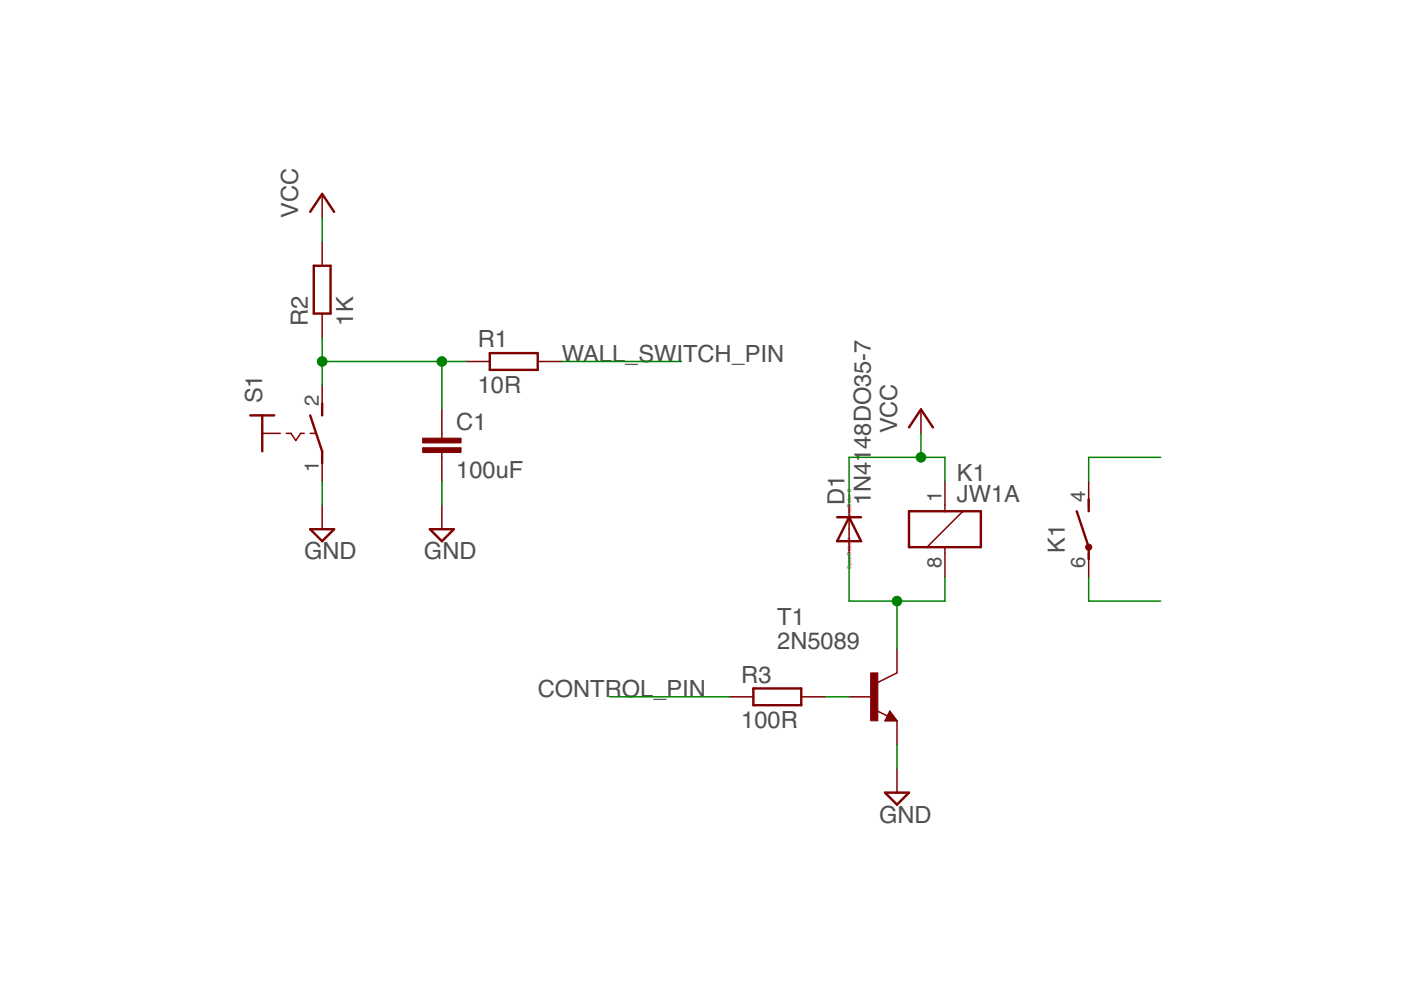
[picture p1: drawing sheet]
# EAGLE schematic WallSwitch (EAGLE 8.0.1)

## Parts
C1  100uF  C-EU025-024X044  [C025-024X044]
D1  1N4148DO35-7  [DO35-7]
K1  JW1A  [JW1A]
R1  10R  R-EU_0204/5  [0204/5]
R2  1K  R-EU_0204/5  [0204/5]
R3  100R  R-EU_0204/5  [0204/5]
S1  MS243  [MS243]
T1  2N5089  [TO92]

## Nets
CONTROL_PIN: R3.1
GND: S1.1(P) T1.3(E)
N$1: C1.1 R1.1 R2.1 S1.2(S)
N$2: C1.2 ; supply symbol labelled GND
N$4: R3.2 T1.2(B)
N$6: D1.A K1.8 T1.1(C)
N$8: K1.6(1:P)
N$9: K1.4(1:S)
VCC: D1.C K1.1 R2.2
WALL_SWITCH_PIN: R1.2
